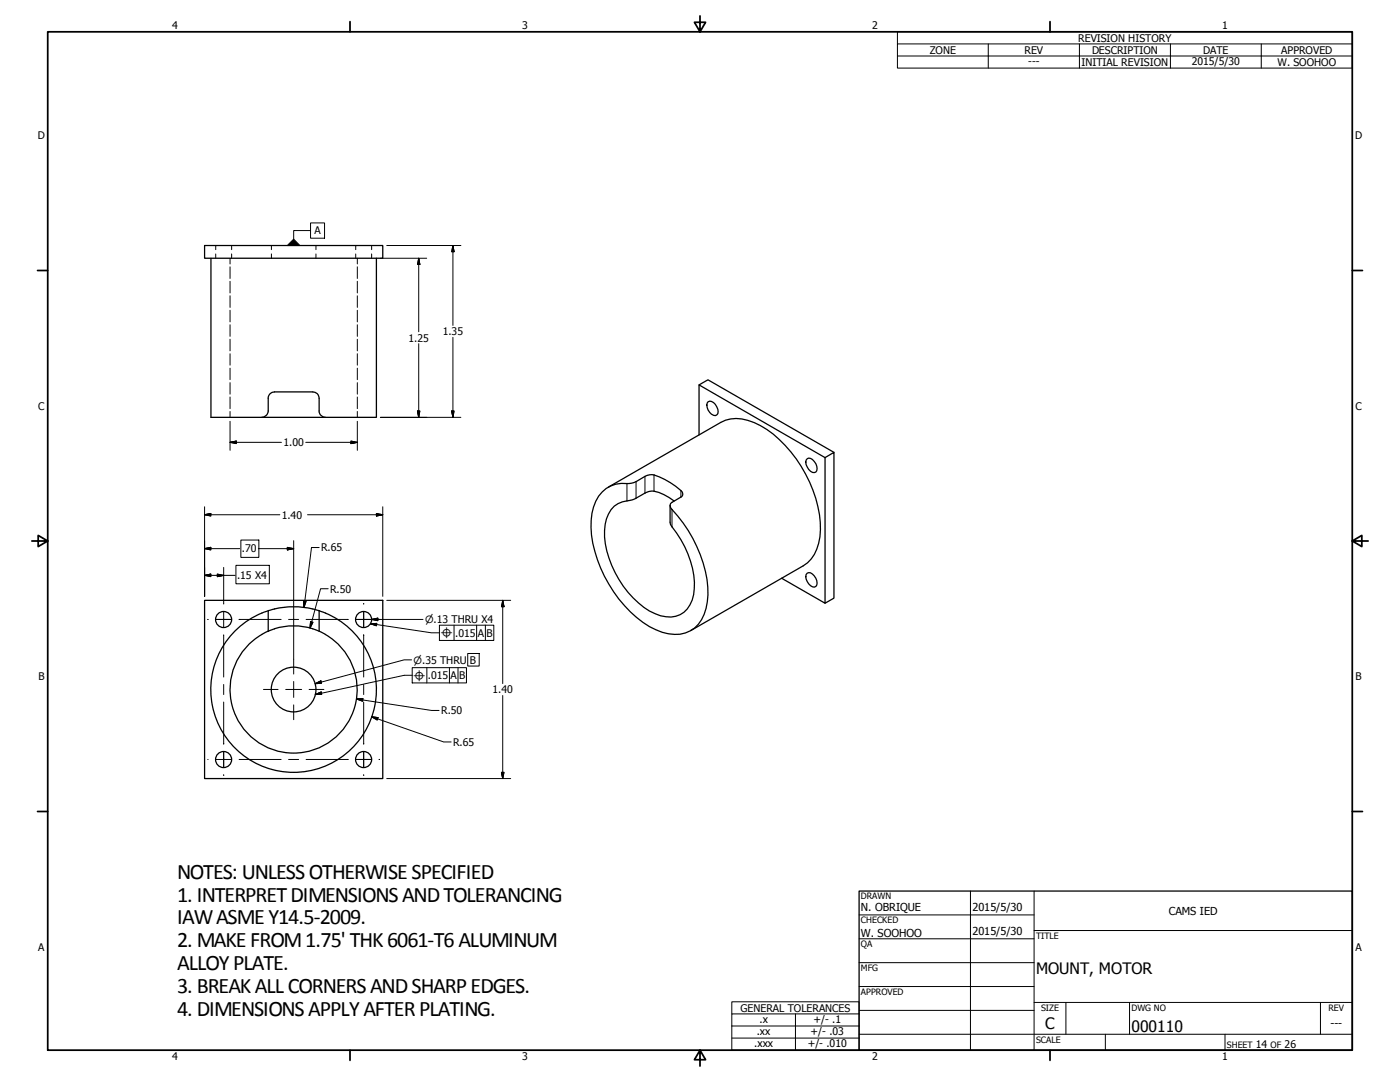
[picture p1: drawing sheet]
<svg xmlns="http://www.w3.org/2000/svg" width="559mm" height="432mm" viewBox="0 0 559 432" stroke-linecap="round" stroke-linejoin="round" font-family="sans-serif">
<!-- layer: Visible (ANSI) -->
<g fill="none" stroke="#000" stroke-width=".51">
<path d="M81.7 98h71.1v5.1h-71.1zM84.2 103.1v63.5h20.3M150.2 103.1v63.5h-45.7M279 153.6l3.6-2 50.3 28.9M104.5 166.6a2.64 2.64 0 0 0 2.6-2.6l.2-6.1a2.51 2.51 0 0 1 2.3-1.5h15.2a2.5 2.5 0 0 1 2.6 2.5l.2 6.1a2.67 2.67 0 0 0 2.3 1.6M279 173.5v-19.9l50.3 29M282.6 160.3a3.2 3.2 0 0 1 3.9 3 1.71 1.71 0 0 1-1 2.6 3.9 3.9 0 0 1-2.9-5.6zM242.8 194.4l44.9-25.8a14.6 14.6 0 0 1 13.4 .1 45.3 45.3 0 0 1 20.5 20.5 44.4 44.4 0 0 1 5.7 25 14.9 14.9 0 0 1-6.7 11.6l-44.9 25.9M250.3 193a12.1 12.1 0 0 0-13.4 9.3 36.4 36.4 0 0 0 2.8 24.3 50.5 50.5 0 0 0 19.5 23.5 18.4 18.4 0 0 0 14.4 2.5 12.7 12.7 0 0 0 8.2-9.8 38.1 38.1 0 0 0-3.7-24.7 53.6 53.6 0 0 0-9.9-14.8M250.3 199.9a9.2 9.2 0 0 0-8.2 7.2 29.9 29.9 0 0 0 3.4 21.4 35.5 35.5 0 0 0 16 16.4 10.4 10.4 0 0 0 12.8-1.9 17.1 17.1 0 0 0 2.6-13.4 40.6 40.6 0 0 0-8.7-19.4M257.4 190.1l-3.5 2.1M257.4 196.8l-3.5 2"/>
<path d="M261 189.5a29.2 29.2 0 0 1 11.4 6.9 1.41 1.41 0 0 1-.6 2l-3.6 2.1M261 196a20.3 20.3 0 0 1 8.1 4M322.2 183.1a3.2 3.2 0 0 1 3.8 3 1.71 1.71 0 0 1-1 2.5 4.2 4.2 0 0 1-3.2-5zM329.3 182.6v58.1l-17.3-9.9M329.3 182.6l3.6-2.1v58.2l-3.6 2M81.7 239.6h71.1v71.1h-71.1zM322.2 228.7a3.3 3.3 0 0 1 3.8 3 1.8 1.8 0 0 1-1 2.6 4.3 4.3 0 0 1-3.2-5zM107.1 251.9a25 25 0 0 1 20.3 0M107.1 251.9a25.4 25.4 0 0 0-10.5 38.1 25.4 25.4 0 0 0 39.4 2.2 25.4 25.4 0 0 0-6.1-39M107.1 243.7v8.2M127.4 251.9l2.5 1.3M127.4 243.7v8.2"/>
<circle cx="89.2" cy="247.2" r="3.2"/>
<circle cx="145.1" cy="247.2" r="3.2"/>
<circle cx="117.2" cy="275.2" r="8.9"/>
<circle cx="117.2" cy="275.2" r="33.1"/>
<circle cx="89.2" cy="303.1" r="3.2"/>
<circle cx="145.1" cy="303.1" r="3.2"/>
</g>
<!-- layer: Visible Narrow (ANSI) -->
<path d="M250.3 193v6.9M253.9 192.2v6.6M257.4 190.1v6.7M261 189.5v6.5M271.8 195.8v2.6M268.2 203.3v6.9" fill="none" stroke="#000" stroke-width=".4"/>
<path d="M253.9 192.2l-1.9 .6-1.7 .2M253.9 198.8l-1.4 .7-2.2 .4M261 189.5h-1.7l-1.9 .6M261 196l-1.7 .1-1.9 .7M267.5 201.7v6.7l.7 1.8M268.2 200.5l-.3 .2a1.7 1.7 0 0 0 .3 2.6" fill="none" stroke="#000" stroke-width=".51"/>
<!-- layer: Hidden (ANSI) -->
<g fill="none" stroke="#000" stroke-width=".4">
<path d="M86.1 98v1.6M92.5 98v1.6M108.3 98v1.6M126.1 98v1.6M142 98v1.6M148.3 98v1.6M86.1 101.3v1.8M91.8 103.1v2.2M91.8 106.5v4.6M91.8 112.3v4.6M91.8 118v4.7M92.5 101.3v1.8"/>
<path d="M108.3 101.3v1.8M126.1 101.3v1.8M142 101.3v1.8M142.6 103.1v2.2M142.6 106.5v4.6M142.6 112.3v4.6M142.6 118v4.7M148.3 101.3v1.8M91.8 123.8v4.7M91.8 129.6v4.6M91.8 135.4v4.6M142.6 123.8v4.7"/>
<path d="M142.6 129.6v4.6M142.6 135.4v4.6M91.8 141.2v4.5M91.8 146.9v4.6M91.8 152.7v4.6M91.8 158.4v4.7M142.6 141.2v4.5M142.6 146.9v4.6M142.6 152.7v4.6M142.6 158.4v4.7M91.8 164.2v2.4M142.6 164.2v2.4"/>
</g>
<!-- layer: Border (ANSI) -->
<g fill="none" stroke="#000" stroke-width=".7">
<path d="M19 12.7h520.8v406.4h-520.8zM139.7 8.6v4.1M279.4 6.3v6.4l-2.2-3.8h4.4l-2.2 3.8M419.1 8.6v4.1M15 107.9h4M539.8 107.9h4M12.7 215.9h6.3l-3.8-2.2v4.4l3.8-2.2M539.8 215.9l3.8 2.2v-4.4l-3.8 2.2h6.3M15 323.8h4M539.8 323.8h4M139.7 419.1v4.1M279.4 419.1l2.2 3.8h-4.4l2.2-3.8v6.3"/>
<path d="M419.1 419.1v4.1"/>
</g>
<!-- layer: Title (ANSI) -->
<g fill="none" stroke="#000" stroke-width=".4">
<path d="M387.3 355.6v63.5M412.7 355.6v63.5M342.9 365.1h69.8M342.9 374.6h69.8M412.7 371.3h127.1M342.9 384.2h69.8M342.9 393.7h69.8M342.9 412.7h196.9M342.9 403.2h69.8M412.7 400h127.1M425.4 400v12.7M441.2 412.7v6.4"/>
<path d="M450.8 400v12.7M488.9 412.7v6.4M527 400v12.7"/>
</g>
<path d="M342.9 355.6h196.9v63.5h-196.9z" fill="none" stroke="#000" stroke-width=".51"/>
<!-- layer: Sketch Geometry (ANSI) -->
<path d="M96.1 215.5h7.2v6.9h-7.2zM94.2 225.6h13.3v7.4h-13.3zM186.7 260.8h4.6v5h-4.6z" fill="none" stroke="#000" stroke-width=".4"/>
<!-- layer: Dimension (ANSI) -->
<g fill="none" stroke="#000" stroke-width=".4">
<path d="M154.4 98h29.6M180.8 98l.4 2.5h-.9zM180.8 98v31.9M151.8 103.1h18.5M167.1 103.1l.5 2.4h-1zM167.1 103.1v29.3M167.1 137.2v29.4M180.8 134.6v32M91.8 176.5l2.5-.5v1zM91.8 176.5h20.5M91.8 168.1v11.6M122 176.5h20.6"/>
<path d="M140.1 176l2.5 .5-2.5 .5zM142.6 168.1v11.6M151.8 166.6h32.2M166.6 164h1l-.5 2.6zM180.3 164h.9l-.4 2.6zM81.7 205.4l2.4-.5v1zM81.7 218.9l2.4-.5v1.1zM81.7 205.4h30M81.7 202.2v35.8M81.7 218.9h14M103.1 218.9h14.1M114.7 218.4l2.5 .5-2.5 .6z"/>
<path d="M117.2 215.8v31.3M122.7 205.4h30.1M127.4 218.5h-3.1l-3 23.9M150.2 204.9l2.6 .5-2.6 .5zM152.8 202.2v35.8M81.7 229.6l2.4-.5v1zM81.7 229.6h12.2M86.7 229.1l2.6 .5-2.6 .5zM89.3 226.4v14.5M121.2 239.8l1 .2-.9 2.4zM131 234.9h-3l-4.2 15.7M154.4 239.6h49.4"/>
<path d="M200.7 239.6l.5 2.5h-1zM200.7 239.6v33.2M117.2 247.3v15.8M124 248.1l.9 .2-1.1 2.3zM148.3 247.2l2.5-.5v1zM148.3 247.2h20.5M125.8 272.9l2.3-1.2 .2 1zM142.3 279l2.5-.2-.1 1zM142.3 279l30 4.5h3M164.3 263.3h-3l-35.5 9.6M200.7 277.6v33.1M148.3 286.1l2.6 .3-.3 .9z"/>
<path d="M148.3 286.1l28.8 10h3M154.4 310.7h49.4M200.2 308.2h1l-.5 2.5z"/>
</g>
<g fill="#000" stroke="#000" stroke-width=".4">
<path d="M167.1 103.1l.5 2.4zM167.1 103.1l.5 2.4h-1zM180.8 98l.4 2.5zM180.8 98l.4 2.5h-.9zM91.8 176.5l2.5-.5zM91.8 176.5l2.5-.5v1zM140.1 177l2.5-.5zM140.1 176l2.5 .5-2.5 .5zM166.6 164l.5 2.6zM166.6 164h1l-.5 2.6zM180.3 164l.5 2.6zM180.3 164h.9l-.4 2.6z"/>
<path d="M81.7 205.4l2.4-.5zM81.7 205.4l2.4-.5v1zM81.7 218.9l2.4-.5zM81.7 218.9l2.4-.5v1.1zM114.7 219.5l2.5-.6zM114.7 218.4l2.5 .5-2.5 .6zM150.2 205.9l2.6-.5zM150.2 204.9l2.6 .5-2.6 .5zM81.7 229.6l2.4-.5zM81.7 229.6l2.4-.5v1zM86.7 230.1l2.6-.5zM86.7 229.1l2.6 .5-2.6 .5z"/>
<path d="M121.2 239.8l.1 2.6zM121.2 239.8l1 .2-.9 2.4zM124 248.1l-.2 2.5zM124 248.1l.9 .2-1.1 2.3zM148.3 247.2l2.5-.5zM148.3 247.2l2.5-.5v1zM200.7 239.6l.5 2.5zM200.7 239.6l.5 2.5h-1zM125.8 272.9l2.3-1.2zM125.8 272.9l2.3-1.2 .2 1zM142.3 279l2.5-.2zM142.3 279l2.5-.2-.1 1z"/>
<path d="M148.3 286.1l2.6 .3zM148.3 286.1l2.6 .3-.3 .9zM200.2 308.2l.5 2.5zM200.2 308.2h1l-.5 2.5z"/>
</g>
<!-- layer: Symbol (ANSI) -->
<g fill="none" stroke="#000" stroke-width=".4">
<path d="M358.2 17.5v-4.8h181.6v4.8M394.5 17.5v9.7M430.8 17.5v9.7M467.2 17.5v9.7M503.4 17.5v9.7M539.8 17.5h-181.6v4.9M539.8 17.5v9.7h-181.6v-4.8M358.2 22.4h181.6M124 92h-6.8v3.4M124 89h5.5v6.1h-5.5zM147.8 248.9l2.6-.1-.2 .9zM147.8 248.9l24.4 3.6h3.2"/>
<path d="M175.4 249.5h21.7v6.1h-21.7zM181.2 249.5v6.1M190.2 249.5v6.1M193.7 249.5v6.1M125.9 277.2l2.3-1 .2 .9zM145 273l-19.1 4.2M164.5 266.4h21.7v6.1h-21.7zM164.5 269.5h-3.1l-16.2 3.5M170.4 266.4v6.1M179.4 266.4v6.1M182.8 266.4v6.1M292.1 404.6v-4.8h50.8v4.8"/>
<path d="M292.1 409.4h50.8M292.1 414.3h50.8M317.5 404.6v14.5M342.9 404.6h-50.8v4.8M342.9 404.6v14.5h-50.8v-9.7"/>
</g>
<path d="M114.7 98h5zM114.7 98l2.5-2.6 2.5 2.6zM147.8 248.9l2.6-.1zM147.8 248.9l2.6-.1-.2 .9zM125.9 277.2l2.3-1zM125.9 277.2l2.3-1 .2 .9z" fill="#000" stroke="#000" stroke-width=".4"/>
<!-- layer: Center Mark (ANSI) -->
<g fill="none" stroke="#000" stroke-width=".4">
<path d="M82.9 247.2h.2M86.1 247.2h6.4M95.4 247.2h.2M138.8 247.2h.1M142 247.2h6.3M145.2 240.9v.1M145.2 244v6.4M145.2 253.4v.2M151.3 247.2h.2M105.2 275.1h5.8M114 275.1h6.4M117.2 263.1v5.9"/>
<path d="M117.2 272v6.3M123.4 275.1h5.9M89.3 296.7v.2M89.3 299.9v6.4M117.2 281.3v5.9M145.2 296.7v.2M145.2 299.9v6.4M89.3 309.2v.2M138.8 303.1h.1M142 303.1h6.3M145.2 309.2v.2M151.3 303.1h.2"/>
</g>
<!-- layer: Centerline (ANSI) -->
<g fill="none" stroke="#000" stroke-width=".4">
<path d="M82.9 247.2h.2M86.1 247.2h6.4M89.3 240.9v.1M89.3 244v6.4M89.3 253.4v16.8M95.4 247.2h16.8M115.2 247.2h4M122.2 247.2h16.7M142 247.2h6.3M145.2 240.9v.1M145.2 244v6.4M145.2 253.4v16.8"/>
<path d="M151.3 247.2h.2M89.3 273.2v4M145.2 273.2v4M89.3 280.2v16.7M89.3 299.9v6.4M145.2 280.2v16.7M145.2 299.9v6.4M82.9 303.1h.2M86.1 303.1h6.4M89.3 309.2v.2M95.4 303.1h16.8M115.2 303.1h4"/>
<path d="M122.2 303.1h16.7M142 303.1h6.3M145.2 309.2v.2M151.3 303.1h.2"/>
</g>
<g font-size="8.8">
<text x="70.7" y="350.6">NOTES: UNLESSOTHERWISESPECIFIED</text>
<text x="70.7" y="359.8">1. INTERPRETDIMENSIONSANDTOLERANCING</text>
<text x="70.7" y="368.9">IAWASMEY14.5-2009.</text>
<text x="70.7" y="378.1">2. MAKEFROM1.75' THK6061-T6ALUMINUM</text>
<text x="70.7" y="387.2">ALLOYPLATE.</text>
<text x="70.7" y="396.4">3. BREAKALLCORNERSANDSHARPEDGES.</text>
<text x="70.7" y="405.5">4. DIMENSIONSAPPLYAFTERPLATING.</text>
</g>
<g font-size="6.3">
<text x="413.5" y="388.6">MOUNT, MOTOR</text>
<text x="417.2" y="410.6">C</text>
<text x="451.6" y="411.9">000110</text>
</g>
<g font-size="4.4">
<text x="343.7" y="363.5">N. OBRIQUE</text>
<text x="388.1" y="363.7">2015/5/30</text>
<text x="466.5" y="365.1">CAMS IED</text>
<text x="343.7" y="373.8">W. SOOHOO</text>
<text x="388.1" y="373.2">2015/5/30</text>
<text x="531.1" y="409.7">---</text>
</g>
<g font-size="4.2">
<text x="68.7" y="11.7">4</text>
<text x="208.4" y="11.7">3</text>
<text x="348.1" y="11.7">2</text>
<text x="487.8" y="11.7">1</text>
<text x="430.4" y="16.6">REVISION HISTORY</text>
<text x="371.1" y="21.5">ZONE</text>
<text x="408.9" y="21.5">REV</text>
<text x="435.9" y="21.5">DESCRIPTION</text>
<text x="480.3" y="21.5">DATE</text>
<text x="511.4" y="21.5">APPROVED</text>
<text x="410.4" y="26.1">---</text>
<text x="431.7" y="26.3">INITIAL REVISION</text>
<text x="475.7" y="26">2015/5/30</text>
<text x="509.9" y="26.3">W. SOOHOO</text>
<text x="15.1" y="55.5">D</text>
<text x="540.9" y="55.5">D</text>
<text x="125.5" y="93.5">A</text>
<text x="163.1" y="136.3">1.25</text>
<text x="176.7" y="133.8">1.35</text>
<text x="15.2" y="163.4">C</text>
<text x="541" y="163.4">C</text>
<text x="113.2" y="178.1">1.00</text>
<text x="112.5" y="206.9">1.40</text>
<text x="96.5" y="220.5">.70</text>
<text x="128.1" y="220">R.65</text>
<text x="94.6" y="231.1">.15 X4</text>
<text x="131.8" y="236.5">R.50</text>
<text x="181.7" y="254.1">.015</text>
<text x="190.7" y="254.1">A</text>
<text x="194.2" y="254.1">B</text>
<text x="187.6" y="264.8">B</text>
<text x="15.3" y="271.4">B</text>
<text x="170.8" y="271">.015</text>
<text x="179.8" y="271">A</text>
<text x="183.3" y="271">B</text>
<text x="541.1" y="271.4">B</text>
<text x="196.6" y="276.7">1.40</text>
<text x="176.1" y="285.1">R.50</text>
<text x="180.8" y="297.6">R.65</text>
<text x="15.2" y="379.3">A</text>
<text x="541" y="379.3">A</text>
<text x="295.6" y="403.7">GENERAL TOLERANCES</text>
<text x="302.1" y="413">.xx</text>
<text x="303.1" y="408.2">.x</text>
<text x="323.5" y="413.1">+/- .03</text>
<text x="324.7" y="408.3">+/- .1</text>
<text x="301.1" y="417.8">.xxx</text>
<text x="322.4" y="418">+/- .010</text>
<text x="501.3" y="418.3">14</text>
<text x="512.8" y="418.3">26</text>
<text x="68.7" y="423.2">4</text>
<text x="208.4" y="423.2">3</text>
<text x="348.1" y="423.2">2</text>
<text x="487.8" y="423.2">1</text>
</g>
<g font-size="4">
<text x="169.7" y="248.7">⌀.13 THRU X4</text>
<text x="175.8" y="254.7">⌖</text>
<text x="165.1" y="264.8">⌀.35 THRU</text>
<text x="165" y="271.6">⌖</text>
</g>
<g font-size="3.5">
<text x="343.7" y="358.9">DRAWN</text>
<text x="343.7" y="368.5">CHECKED</text>
<text x="413.5" y="374.6">TITLE</text>
<text x="343.7" y="378">QA</text>
<text x="343.7" y="387.5">MFG</text>
<text x="343.7" y="397.1">APPROVED</text>
<text x="415.5" y="403.4">SIZE</text>
<text x="451.6" y="403.4">DWG NO</text>
<text x="530.3" y="403.4">REV</text>
<text x="413.5" y="416.1">SCALE</text>
<text x="489.7" y="418.3">SHEET</text>
<text x="507.2" y="418.3">OF</text>
</g>
</svg>
